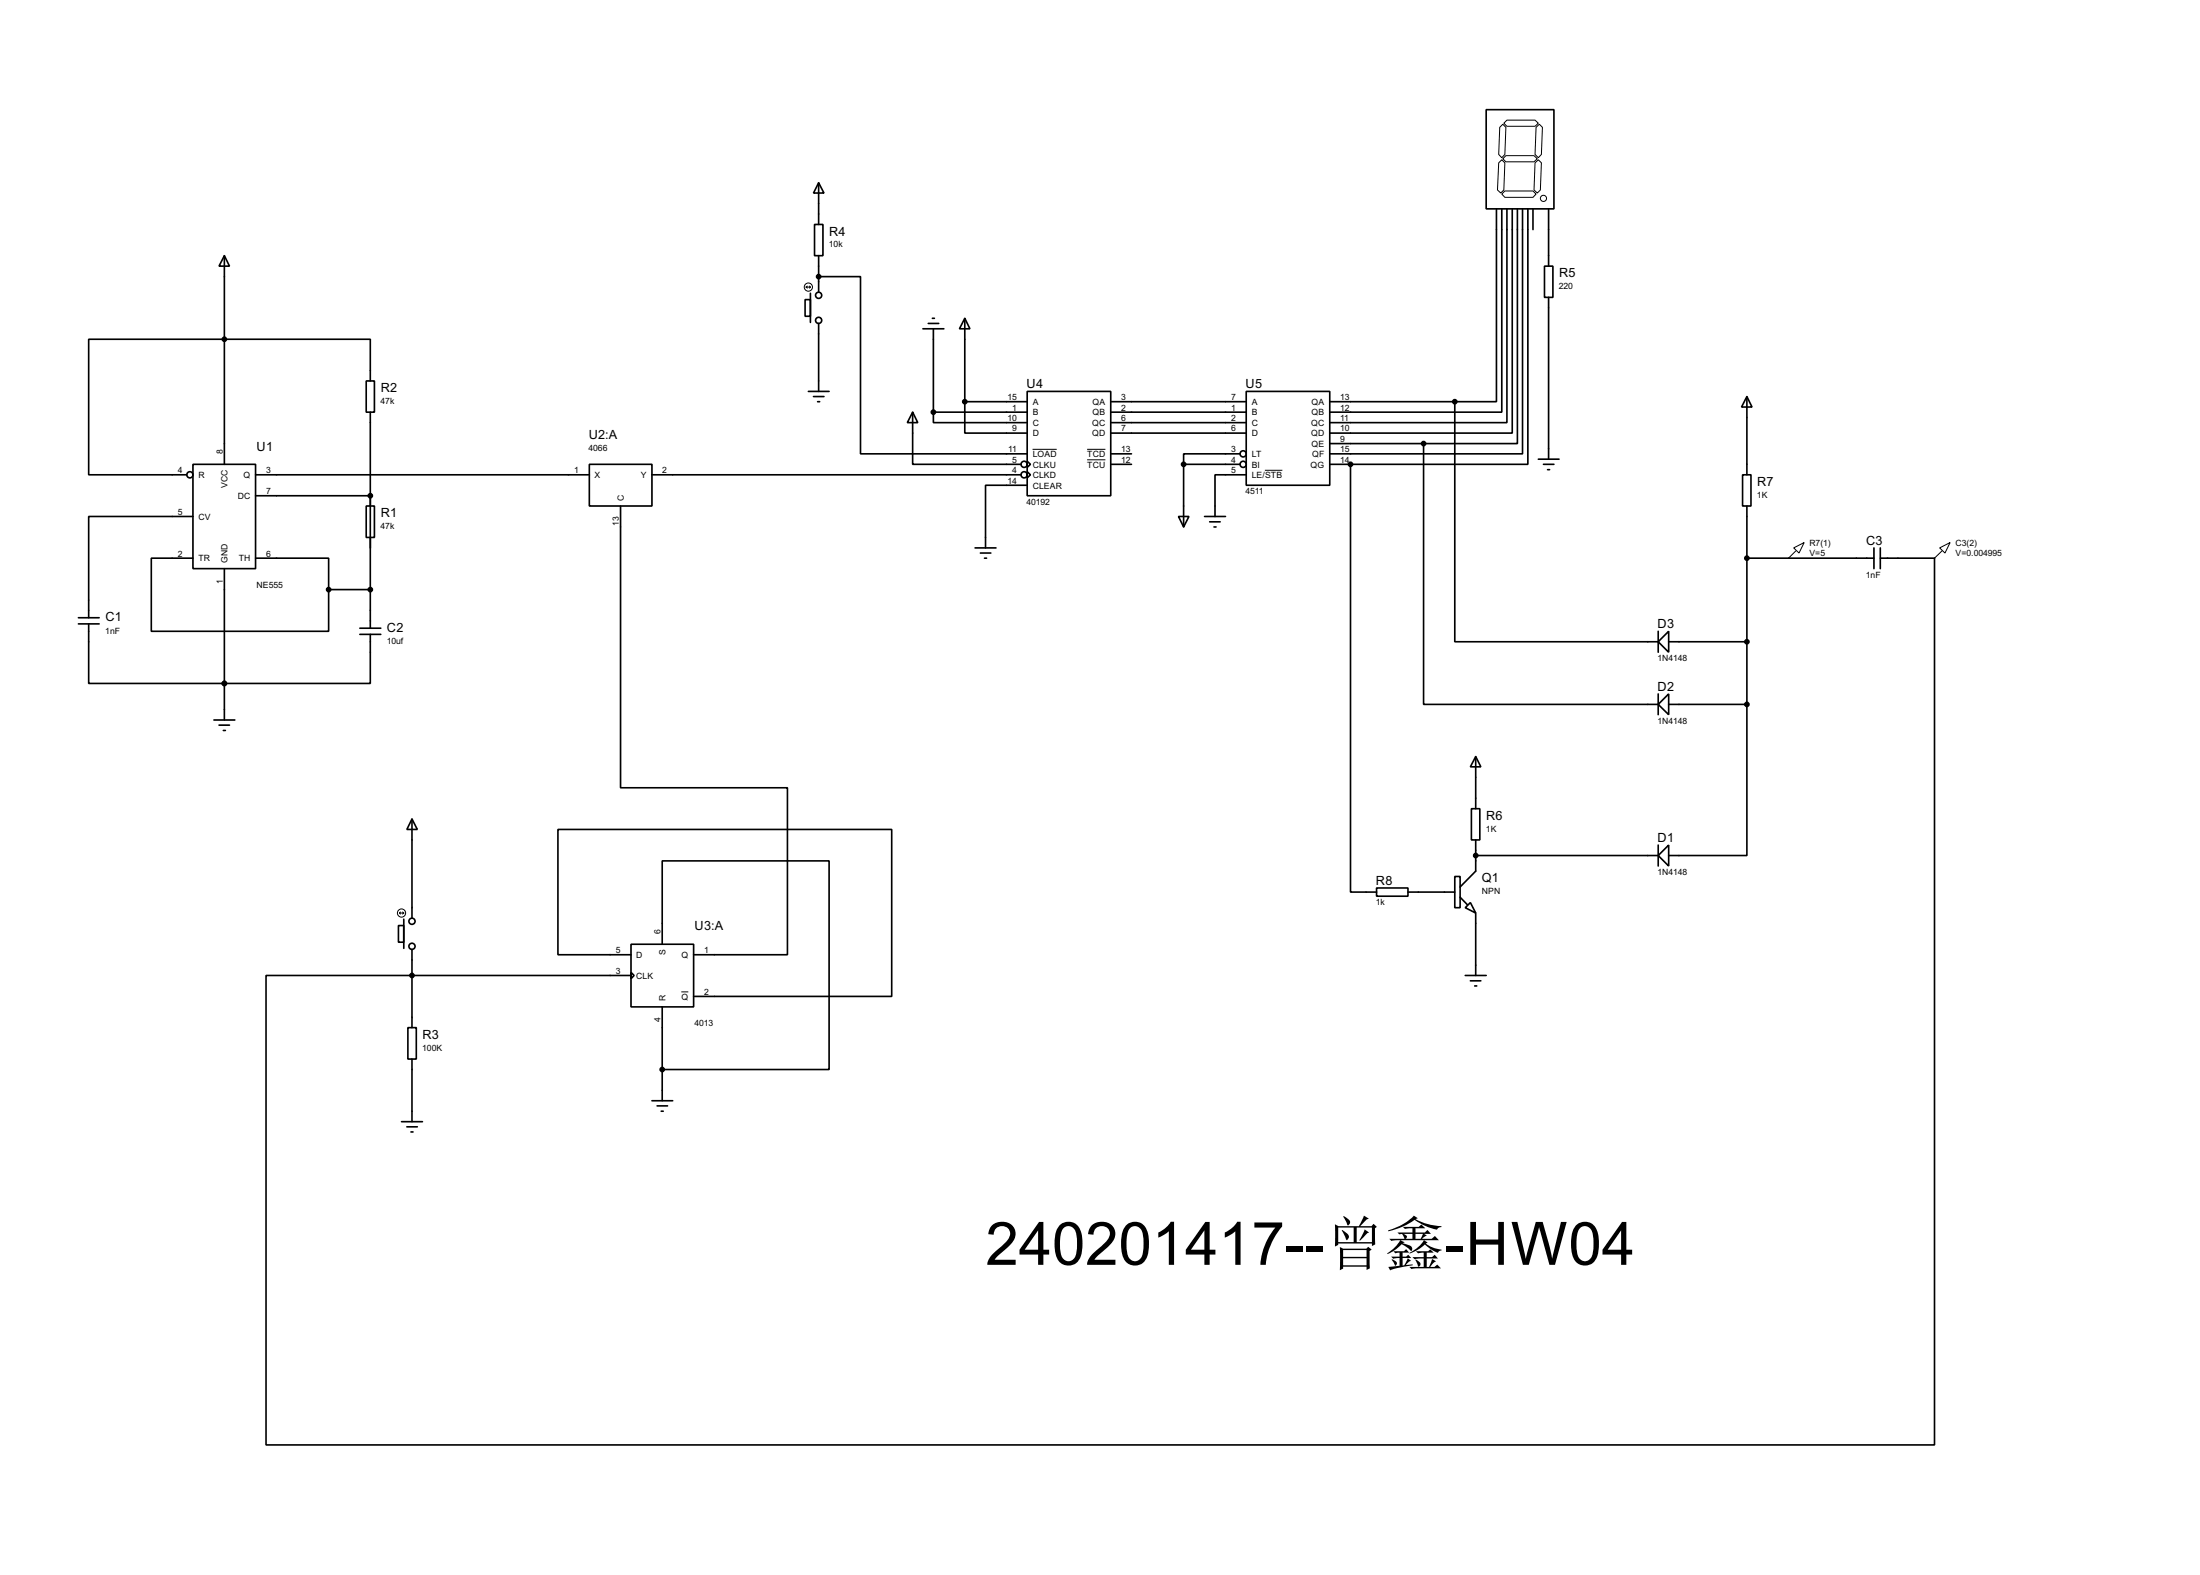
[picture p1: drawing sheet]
<svg xmlns="http://www.w3.org/2000/svg" width="536mm" height="383mm" viewBox="0 0 536 383" stroke-linecap="round" stroke-linejoin="round" font-family="sans-serif">
<g fill="none" stroke="#000" stroke-width=".4">
<path d="M362 26.7h16.5v24.2h-16.5zM198.4 54.7h2.1v7.6h-2.1zM199.4 44.5l1.3 2.5h-2.5zM199.4 44.5v10.2M364.5 50.9v46.9h-10.1M365.8 50.9v49.5h-41.9M367.1 50.9v52h-43.2M368.4 50.9v54.6h-44.5M369.6 50.9v57.1h-22.8M370.9 50.9v59.6h-47M372.2 50.9v62.2h-43.2M373.4 50.9v5"/>
<path d="M377.2 50.9v13.9M54.7 62.3l1.2 2.5h-2.5zM54.7 62.3v50.8M196.1 73h1.3v4h-1.3zM197.4 71.4v7.1M199.4 67.4h10.2v43.1h40.6M199.4 62.3v8.9M199.4 78.8v16.5M226.1 78.8h2.6M227.1 77.5h.5M235 77.5l1.3 2.6h-2.6zM235 77.5v20.3"/>
<path d="M376.2 64.8h2.1v7.6h-2.1zM377.2 72.4v39.4M89.2 92.8h2v7.6h-2zM90.2 92.8v-10.2h-68.6v33h23.9M196.9 95.3h5.1M198.2 96.6h2.5M199.2 97.8h.5M224.8 80.1h5.1M227.4 80.1v20.3M235 97.8v7.7h15.2M235 97.8h15.2M250.2 95.3h20.4v25.4h-20.4z"/>
<path d="M270.6 97.8h33M303.6 95.3h20.3v22.9h-20.3zM323.9 97.8h30.5M354.4 97.8v58.5h49.5M425.5 96.6l1.3 2.5h-2.6zM425.5 96.6v19M47 113.1h15.3v25.4h-15.3zM62.3 115.6h81.3M90.2 100.4v52.6M143.6 113.1h15.2v10.1h-15.2zM158.8 115.6h89.9M222.3 100.4l1.3 2.5h-2.6z"/>
<path d="M222.3 100.4v12.7h26.4M227.4 100.4v2.5h22.8M227.4 100.4h22.8M250.2 112.3l.8 .8-.8 .7zM250.2 114.9l.8 .7-.8 .8zM250.2 118.2h-10.1v15.2M270.6 100.4h33M270.6 102.9h33M270.6 105.5h33M270.6 113.1h5M270.6 110.5h5M288.3 113.1v15.2"/>
<path d="M288.3 113.1h13.8M302.1 110.5h-13.8v2.6M303.6 115.6h-7.6v10.2M323.9 113.1h5.1M323.9 108h22.9M329 113.1v104.1h6.3M346.8 108v63.5h57.1M374.7 111.8h5.1M376 113.1h2.5M377 114.4h.5M424.5 115.6h2v7.6h-2zM47 125.8h-25.4v24.6"/>
<path d="M47 135.9h-10.1v17.8h43.2v-10.1M54.7 138.5v36.8M62.3 135.9h17.8v7.7M62.3 120.7h27.9M89.2 123.2h2v7.7h-2zM151.2 123.2v68.6h40.6v40.7h-22.8M237.5 133.4h5.1M238.8 134.7h2.6M239.8 135.9h.5M287.1 125.8h2.5l-1.3 2.5zM293.4 125.8h5.1M294.7 127.1h2.5"/>
<path d="M295.7 128.3h.5M425.5 123.2v48.3M425.5 135.9h31M456.5 133.4v5.1M458 135.9h13.2v215.9h-406.4v-114.3h88.9M458 133.4v5.1M19.1 150.4h5.1M19.1 151.9h5.1M21.6 151.9v14.5h68.6v-11.9M80.1 143.6h10.1M87.7 154.5h5.1M87.7 153h5.1"/>
<path d="M403.9 156.3l2.6-2.6v5.1zM403.9 153.7v5.1M406.5 156.3h19M52.1 175.3h5.1M53.4 176.6h2.5M54.4 177.9h.5M403.9 171.5l2.6-2.5v5zM403.9 169v5M406.5 171.5h19M425.5 171.5v36.8h-19M100.4 199.4l1.3 2.6h-2.6zM100.4 199.4v24.2"/>
<path d="M358.4 196.9h2.1v7.6h-2.1zM359.5 184.2l1.2 2.5h-2.5zM359.5 184.2v12.7M335.3 216.2h7.7v2h-7.7zM343 217.2h11.4M354.4 213.4h1.3v7.6h-1.3zM355.7 218.5l1.7 1.8M359.5 204.5v7.6l-3.8 3.9M359.5 208.3h44.4M403.9 208.3l2.6-2.5v5.1zM403.9 205.8v5.1M97.1 225.4h1.3v4h-1.3z"/>
<path d="M98.4 223.8v7.1M100.4 231.2v19M153.7 229.9h15.3v15.3h-15.3zM153.7 236.8l.8 .7-.8 .8zM153.7 232.5h-17.8v-30.5h81.3v40.6h-48.2M161.3 229.9v-20.3h40.7v50.8h-40.7M356.9 221l1.3-1.2 1.3 2.5zM356.9 237.5h5.1M358.2 238.8h2.5M359.5 222.3v15.2M99.4 250.2h2v7.7h-2zM100.4 257.9v15.2"/>
<path d="M161.3 245.2v22.8M359.2 240.1h.5M97.8 273.1h5.1M99.1 274.4h2.6M100.1 275.6h.5M158.8 268h5.1M160.1 269.3h2.5M161.1 270.6h.5"/>
<circle cx="199.4" cy="71.9" r=".75"/>
<circle cx="199.4" cy="78" r=".75"/>
<circle cx="46.2" cy="115.6" r=".75"/>
<circle cx="249.4" cy="113.1" r=".75"/>
<circle cx="249.4" cy="115.6" r=".75"/>
<circle cx="302.8" cy="110.5" r=".75"/>
<circle cx="302.8" cy="113.1" r=".75"/>
<circle cx="100.3" cy="230.4" r=".75"/>
<circle cx="100.3" cy="224.3" r=".75"/>
</g>
<g fill="#000">
<circle cx="329" cy="113.1" r=".2"/>
<circle cx="90.2" cy="120.7" r=".2"/>
<circle cx="54.7" cy="166.4" r=".2"/>
</g>
<g fill="#000" stroke="#000" stroke-width=".4">
<circle cx="199.4" cy="67.4" r=".5"/>
<circle cx="54.6" cy="82.6" r=".5"/>
<circle cx="235" cy="97.8" r=".5"/>
<circle cx="354.3" cy="97.8" r=".5"/>
<circle cx="227.3" cy="100.4" r=".5"/>
<circle cx="288.3" cy="113.1" r=".5"/>
<circle cx="328.9" cy="113.1" r=".5"/>
<circle cx="346.7" cy="108" r=".5"/>
<circle cx="90.2" cy="120.7" r=".5"/>
<circle cx="425.5" cy="135.9" r=".5"/>
<circle cx="80" cy="143.6" r=".5"/>
<circle cx="90.2" cy="143.6" r=".5"/>
<circle cx="425.5" cy="156.3" r=".5"/>
<circle cx="54.6" cy="166.4" r=".5"/>
<circle cx="425.5" cy="171.5" r=".5"/>
<circle cx="359.4" cy="208.3" r=".5"/>
<circle cx="100.3" cy="237.5" r=".5"/>
<circle cx="161.3" cy="260.4" r=".5"/>
</g>
<g fill="none" stroke="#000" stroke-width=".24">
<path d="M365.1 39.7l.7-.8 .8 .8-.3 6.6-.7 .7-.8-.7zM365.3 31l.8-.7 .7 .7-.2 6.6-.8 .8-.7-.8zM366.1 38.7l.7-.8h6.9l.8 .8-.8 .7h-6.9zM366.3 30l.8-.7h6.8l.8 .7-.8 .8h-6.8zM373.9 39.7l.8-.8 .8 .8-.3 6.6-.7 .7-.8-.7zM374.2 31l.8-.7 .7 .7-.2 6.6-.8 .8-.8-.8zM365.8 47.3l.8-.8h6.8l.8 .8-.8 .8h-6.8zM196.4 69.9h1M196.4 69.9l.3 .3M196.7 69.7l-.3 .2M197.2 69.7l.2 .2M197.4 69.9l-.2 .3"/>
<path d="M251.5 109.4h5.9M264.8 109.4h4.5M264.8 112h4.5M308.1 114.5h4.3M436.9 133.4l2.6-1.3-1.3 2.6zM437.4 134.2l-1.7 1.7M472.5 133.4l2.5-1.3-1.2 2.6zM473 134.2l-1.8 1.7M97.3 222.3h1.1M97.3 222.3l.3 .3M97.6 222.1l-.3 .2M98.1 222.1l.3 .2"/>
<path d="M98.4 222.3l-.3 .3M166 241.5h1.7"/>
<circle cx="375.9" cy="48.3" r=".75"/>
<circle cx="196.9" cy="69.9" r="1"/>
<circle cx="97.8" cy="222.3" r="1"/>
</g>
<text font-size="16.3" x="240.1" y="308">240201417--曾鑫-HW04</text>
<g font-size="3.5">
<text x="202" y="57.4">R4</text>
<text x="379.8" y="67.5">R5</text>
<text x="92.8" y="95.5">R2</text>
<text x="250.1" y="94.5">U4</text>
<text x="303.4" y="94.5">U5</text>
<text x="143.4" y="106.9">U2:A</text>
<text x="62.5" y="109.7">U1</text>
<text x="428" y="118.3">R7</text>
<text x="92.8" y="125.9">R1</text>
<text x="454.6" y="132.6">C3</text>
<text x="25.7" y="151.3">C1</text>
<text x="94.3" y="153.8">C2</text>
<text x="403.8" y="152.9">D3</text>
<text x="403.8" y="168.2">D2</text>
<text x="362" y="199.6">R6</text>
<text x="403.8" y="205">D1</text>
<text x="335.2" y="215.4">R8</text>
<text x="361" y="214.8">Q1</text>
<text x="169.2" y="226.6">U3:A</text>
<text x="102.9" y="252.9">R3</text>
</g>
<g font-size="2.4">
<text x="201.9" y="60.3">10k</text>
<text x="379.7" y="70.4">220</text>
<text x="92.7" y="98.4">47k</text>
<text x="245.4" y="97.4">15</text>
<text x="246.6" y="100">1</text>
<text x="251.5" y="98.6">A</text>
<text x="251.5" y="101.2">B</text>
<text x="266.1" y="98.6">QA</text>
<text x="266.1" y="101.2">QB</text>
<text x="273.1" y="97.4">3</text>
<text x="273.1" y="100">2</text>
<text x="299.9" y="97.4">7</text>
<text x="299.9" y="100">1</text>
<text x="304.9" y="98.6">A</text>
<text x="304.9" y="101.2">B</text>
<text x="319.5" y="98.6">QA</text>
<text x="319.5" y="101.2">QB</text>
<text x="326.4" y="97.4">13</text>
<text x="326.4" y="100">12</text>
<text x="245.4" y="102.5">10</text>
<text x="246.6" y="105.1">9</text>
<text x="251.5" y="103.7">C</text>
<text x="251.5" y="106.3">D</text>
<text x="266" y="103.7">QC</text>
<text x="266" y="106.3">QD</text>
<text x="273.1" y="102.5">6</text>
<text x="273.1" y="105.1">7</text>
<text x="299.9" y="102.5">2</text>
<text x="299.9" y="105.1">6</text>
<text x="304.9" y="103.7">C</text>
<text x="304.9" y="106.3">D</text>
<text x="319.4" y="103.7">QC</text>
<text x="319.4" y="106.3">QD</text>
<text x="326.4" y="102.5">11</text>
<text x="326.4" y="105.1">10</text>
<text x="326.4" y="107.6">9</text>
<text x="54.3" y="110.5" transform="rotate(-90 54.3 110.5)">8</text>
<text x="143.4" y="109.8">4066</text>
<text x="245.6" y="110.1">11</text>
<text x="246.6" y="112.7">5</text>
<text x="251.5" y="111.3">LOAD</text>
<text x="251.5" y="113.9">CLKU</text>
<text x="264.8" y="111.3">TCD</text>
<text x="264.8" y="113.9">TCU</text>
<text x="273.1" y="110.1">13</text>
<text x="273.1" y="112.7">12</text>
<text x="299.9" y="110.1">3</text>
<text x="299.9" y="112.7">4</text>
<text x="304.9" y="111.3">LT</text>
<text x="304.9" y="113.9">BI</text>
<text x="319.2" y="113.9">QG</text>
<text x="319.5" y="108.8">QE</text>
<text x="319.6" y="111.3">QF</text>
<text x="326.4" y="110.1">15</text>
<text x="326.4" y="112.7">14</text>
<text x="43.4" y="115.2">4</text>
<text x="48.3" y="116.4">R</text>
<text x="55.5" y="118.9" transform="rotate(-90 55.5 118.9)">VCC</text>
<text x="59.3" y="116.4">Q</text>
<text x="64.8" y="115.2">3</text>
<text x="139.9" y="115.2">1</text>
<text x="144.8" y="116.4">X</text>
<text x="156.1" y="116.4">Y</text>
<text x="161.3" y="115.2">2</text>
<text x="245.4" y="117.8">14</text>
<text x="246.6" y="115.2">4</text>
<text x="251.5" y="119">CLEAR</text>
<text x="251.5" y="116.4">CLKD</text>
<text x="299.9" y="115.2">5</text>
<text x="304.9" y="116.4">LE/STB</text>
<text x="43.4" y="125.4">5</text>
<text x="57.9" y="121.5">DC</text>
<text x="64.8" y="120.3">7</text>
<text x="152" y="121.9" transform="rotate(-90 152 121.9)">C</text>
<text x="250" y="122.9">40192</text>
<text x="303.4" y="120.4">4511</text>
<text x="428" y="121.2">1K</text>
<text x="48.3" y="126.6">CV</text>
<text x="92.7" y="128.9">47k</text>
<text x="150.8" y="128.1" transform="rotate(-90 150.8 128.1)">13</text>
<text x="43.4" y="135.5">2</text>
<text x="48.3" y="136.7">TR</text>
<text x="55.4" y="137.2" transform="rotate(-90 55.4 137.2)">GND</text>
<text x="58.1" y="136.7">TH</text>
<text x="64.8" y="135.5">6</text>
<text x="440.7" y="132.9">R7(1)</text>
<text x="440.7" y="135.4">V=5</text>
<text x="476.3" y="132.9">C3(2)</text>
<text x="476.3" y="135.4">V=0.004995</text>
<text x="54.3" y="142.2" transform="rotate(-90 54.3 142.2)">1</text>
<text x="62.5" y="143.2">NE555</text>
<text x="454.5" y="140.7">1nF</text>
<text x="25.7" y="154.3">1nF</text>
<text x="94.2" y="156.7">10uf</text>
<text x="403.7" y="161">1N4148</text>
<text x="403.7" y="176.2">1N4148</text>
<text x="361.9" y="202.5">1K</text>
<text x="403.7" y="213.1">1N4148</text>
<text x="335.1" y="220.4">1k</text>
<text x="360.9" y="217.8">NPN</text>
<text x="160.9" y="227.4" transform="rotate(-90 160.9 227.4)">6</text>
<text x="150" y="232.1">5</text>
<text x="155" y="233.3">D</text>
<text x="162.1" y="232.6" transform="rotate(-90 162.1 232.6)">S</text>
<text x="166" y="233.3">Q</text>
<text x="171.5" y="232.1">1</text>
<text x="150" y="237.1">3</text>
<text x="155" y="238.3">CLK</text>
<text x="162.1" y="243.8" transform="rotate(-90 162.1 243.8)">R</text>
<text x="166" y="243.4">Q</text>
<text x="171.5" y="242.2">2</text>
<text x="160.9" y="248.9" transform="rotate(-90 160.9 248.9)">4</text>
<text x="169.2" y="249.9">4013</text>
<text x="102.9" y="255.9">100K</text>
</g>
</svg>
